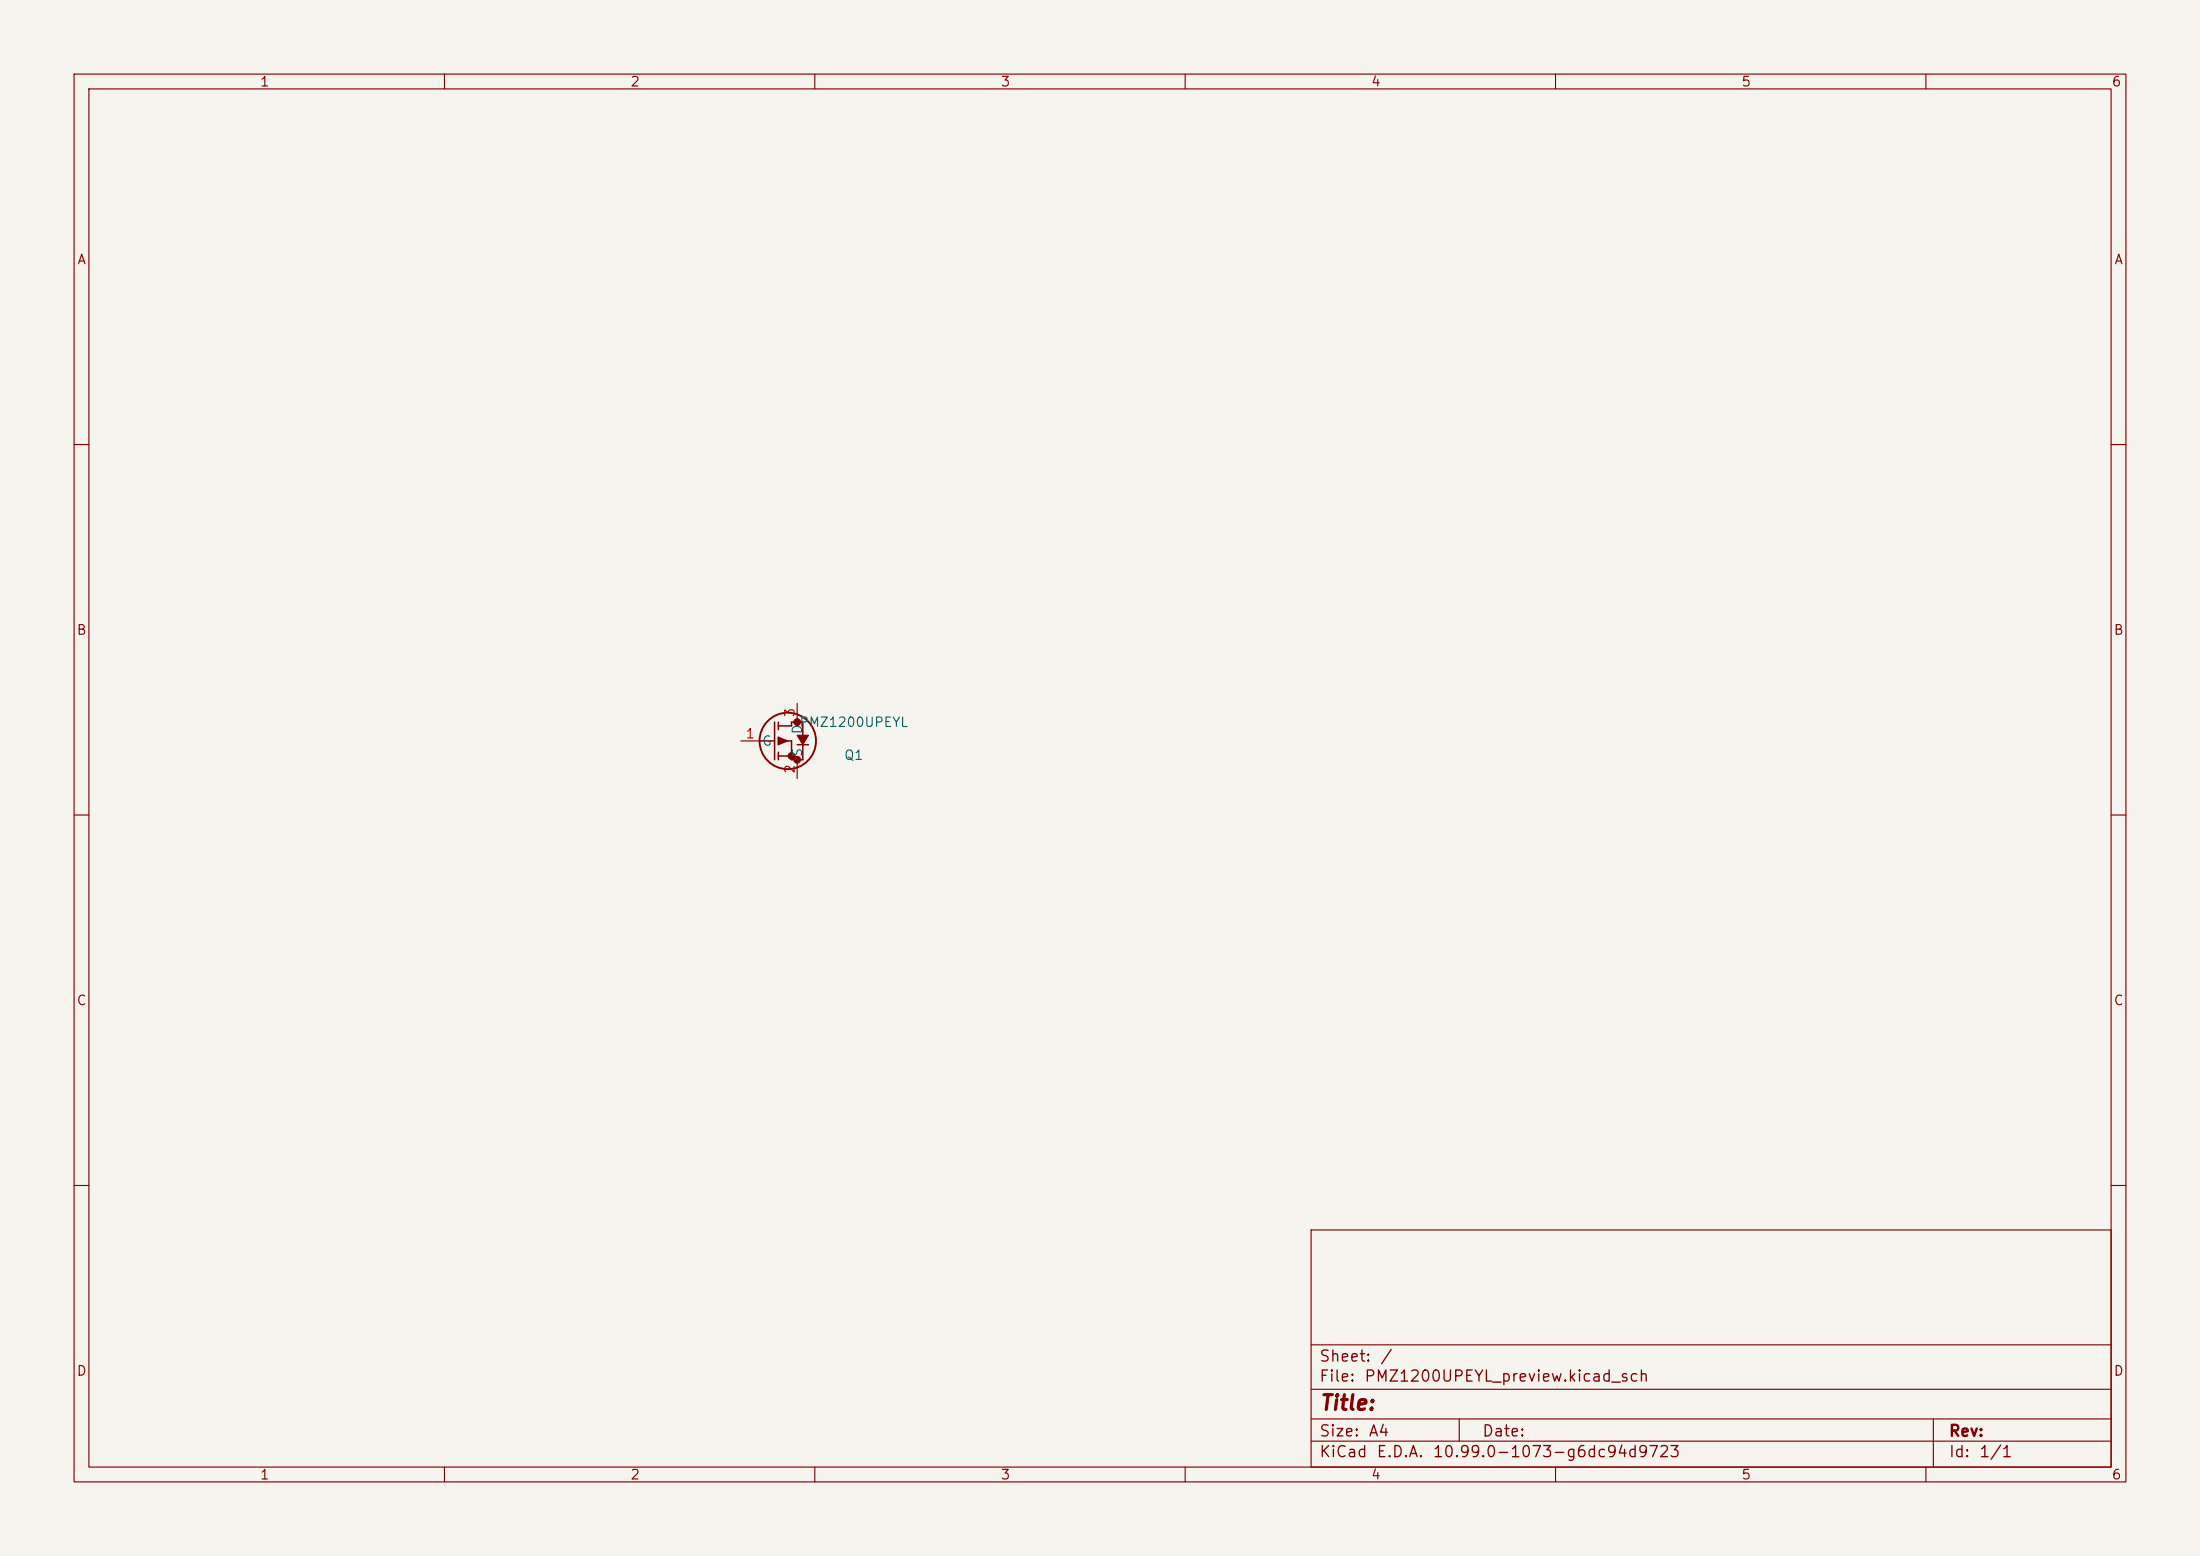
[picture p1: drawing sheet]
<svg xmlns="http://www.w3.org/2000/svg" width="297mm" height="210mm" viewBox="0 0 297 210" stroke-linecap="round" stroke-linejoin="round" font-family="sans-serif">
<path d="M0 0h297v210h-297z" fill="#f5f4ef" stroke="#f5f4ef" stroke-width=".14"/>
<g fill="none" stroke="#840000" stroke-width=".15">
<path d="M10 10h277v190h-277zM12 12h273v186h-273zM60 10v2M110 10v2M160 10v2M210 10v2M260 10v2M10 60h2M285 60h2M107.6 94.9v2.6M10 110h2M100 100h2.5"/>
<path d="M107.6 102.5v2.6M285 110h2M10 160h2M177 166h108v32h-108zM285 160h2M60 198v2M110 198v2M160 198v2M177 194.5h108M177 191.5h108M177 187.5h108M177 181.5h108"/>
<path d="M197 191.5v3M210 198v2M260 198v2M261 191.5v6.5"/>
</g>
<path d="M104.6 97.5v5M105.1 98h1.8v-.5h1.5v1.7M105.1 97.5v1M105.1 99.5v1M102.5 100h1.9M105.1 101.5v1M105.1 102h1.8M106.3 100h.6v2.5h1.5v-2M107.6 100.5h1.5" fill="none" stroke="#840000" stroke-width=".2"/>
<g fill="#840000" stroke="#840000" stroke-width=".15">
<path d="M105.1 99.5l1.2 .5-1.2 .5z"/>
<path d="M107.6 99.2h1.5l-.7 1.3z"/>
</g>
<circle cx="106.4" cy="100" r="3.8" fill="none" stroke="#840000" stroke-width=".25"/>
<g fill="#840000" stroke="#840000" stroke-width=".51">
<circle cx="106.9" cy="102" r=".28"/>
<circle cx="107.6" cy="97.5" r=".28"/>
<circle cx="107.6" cy="102.5" r=".28"/>
</g>
<text font-size="2" fill="#840000" x="178" y="190.8">Title:</text>
<g font-size="1.5" fill="#840000">
<text x="178" y="184.2">Sheet:</text>
<text x="186.2" y="184.2">/</text>
<text x="178" y="186.9">File:</text>
<text x="184.1" y="186.9">PMZ1200UPEYL_preview.kicad_sch</text>
<text x="178" y="197.1">KiCad</text>
<text x="178" y="194.3">Size:</text>
<text x="184.7" y="194.3">A4</text>
<text x="185.7" y="197.1">E.D.A.</text>
<text x="193.3" y="197.1">10.99.0-1073-g6dc94d9723</text>
<text x="200" y="194.3">Date:</text>
<text x="263" y="194.3">Rev:</text>
<text x="263" y="197.1">Id:</text>
<text x="267.1" y="197.1">1/1</text>
</g>
<g font-size="1.3" fill="#840000">
<text x="35" y="12">1</text>
<text x="85" y="12">2</text>
<text x="135" y="12">3</text>
<text x="185" y="12">4</text>
<text x="235" y="12">5</text>
<text x="285" y="12">6</text>
<text x="10.3" y="36">A</text>
<text x="285.3" y="36">A</text>
<text x="10.3" y="86">B</text>
<text x="285.3" y="86">B</text>
<text x="10.3" y="136">C</text>
<text x="285.3" y="136">C</text>
<text x="10.3" y="186">D</text>
<text x="285.3" y="186">D</text>
<text x="35" y="200">1</text>
<text x="85" y="200">2</text>
<text x="135" y="200">3</text>
<text x="185" y="200">4</text>
<text x="235" y="200">5</text>
<text x="285" y="200">6</text>
</g>
<g font-size="1.3" fill="#a90000">
<text x="100.6" y="100">1</text>
<text x="107.6" y="96.9" transform="rotate(-90 107.6 96.9)">3</text>
<text x="107.6" y="104.5" transform="rotate(-90 107.6 104.5)">2</text>
</g>
<g font-size="1.3" fill="#006464">
<text x="102.8" y="101">G</text>
<text x="107.8" y="98.4">PMZ1200UPEYL</text>
<text x="108.6" y="99.2" transform="rotate(-90 108.6 99.2)">D</text>
<text x="108.6" y="102.3" transform="rotate(-90 108.6 102.3)">S</text>
<text x="113.9" y="102.9">Q1</text>
</g>
</svg>
